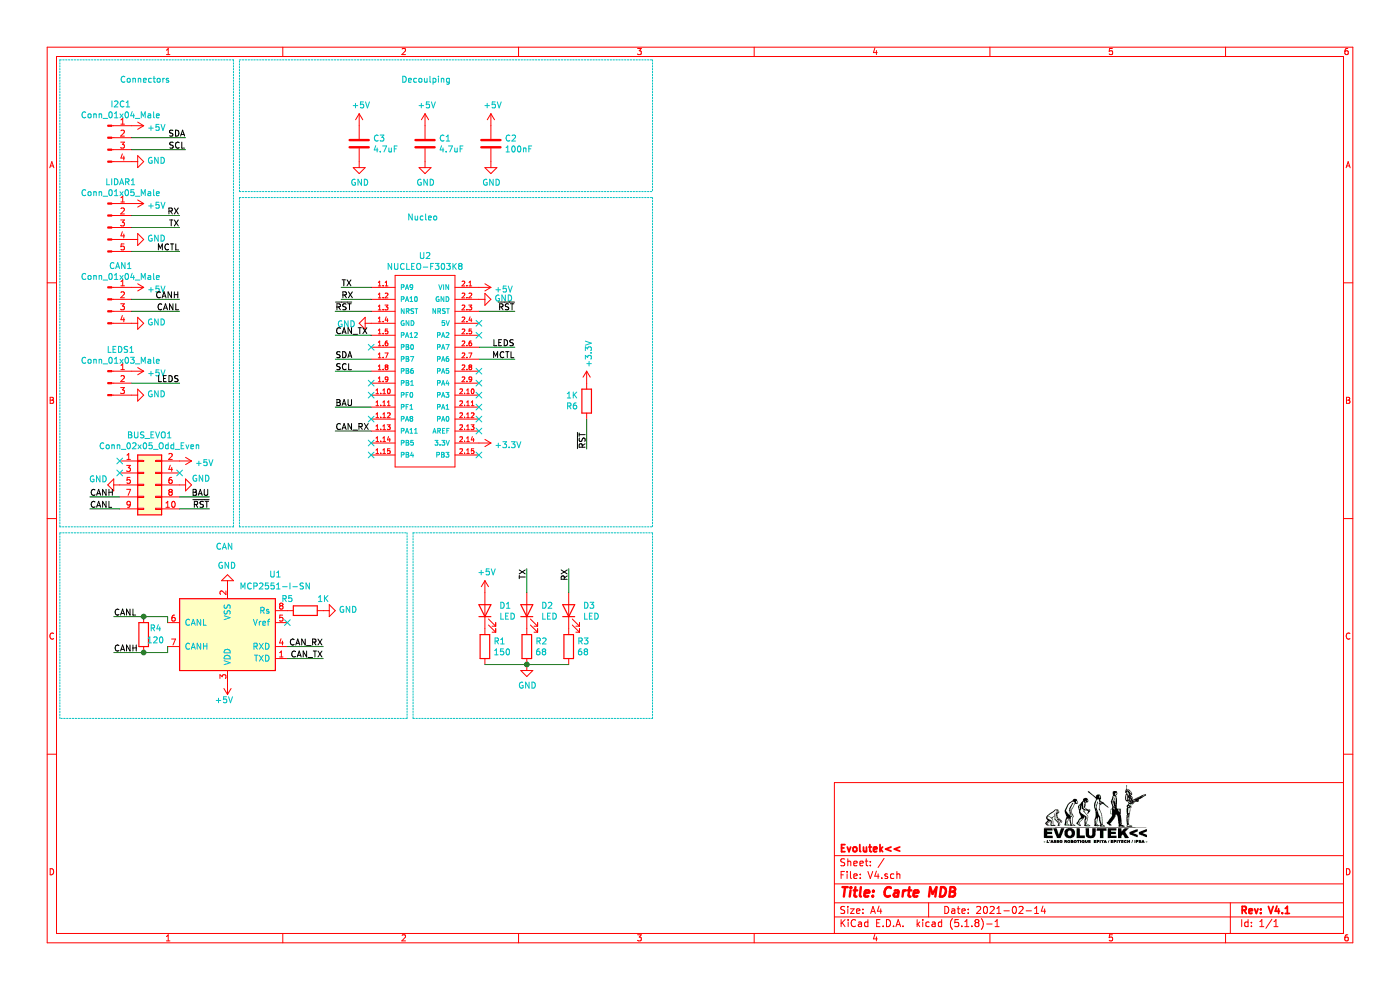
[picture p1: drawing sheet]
EESchema Schematic File Version 4
EELAYER 30 0
EELAYER END
$Descr A4 11693 8268
encoding utf-8
Sheet 1 1
Title "Carte MDB"
Date "2021-02-14"
Rev "V4.1"
Comp "Evolutek<<"
Comment1 ""
Comment2 ""
Comment3 ""
Comment4 ""
$EndDescr
$Comp
L Connector:Conn_01x04_Male I2C1
U 1 1
P 900 1150
F 0 "I2C1" H 1008 1431 50  0000 C CNN
F 1 "Conn_01x04_Male" H 1008 1340 50  0000 C CNN
F 2 "ConnectorsEvo:B04B-PASK" H 900 1150 50  0001 C CNN
F 3 "~" H 900 1150 50  0001 C CNN
	1    900  1150
	1    0    0    -1  
$EndComp
Text Label 1550 1150 2    50   ~ 0
SDA
Text Label 1550 1250 2    50   ~ 0
SCL
Wire Wire Line
	1100 1150 1550 1150
Wire Wire Line
	1100 1250 1550 1250
$Comp
L ComponentsEvo:NUCLEO-F303K8 U2
U 1 1
P 3550 3100
F 0 "U2" H 3550 4065 50  0000 C CNN
F 1 "NUCLEO-F303K8" H 3550 3974 50  0000 C CNN
F 2 "ComponentsEvo:MODULE_NUCLEO-F303K8" H 4700 3850 50  0001 L BNN
F 3 "ST Microelectronics" H 4750 3650 50  0001 L BNN
F 4 "3" H 4800 3500 50  0001 L BNN "Field4"
F 5 "Manufacturer rEcommendation" H 4700 3750 50  0001 L BNN "Field5"
	1    3550 3100
	1    0    0    -1  
$EndComp
$Comp
L Device:C C2
U 1 1
P 4100 1200
F 0 "C2" H 4215 1246 50  0000 L CNN
F 1 "100nF" H 4215 1155 50  0000 L CNN
F 2 "Capacitor_SMD:C_0603_1608Metric" H 4138 1050 50  0001 C CNN
F 3 "~" H 4100 1200 50  0001 C CNN
	1    4100 1200
	1    0    0    -1  
$EndComp
$Comp
L power:+5V #PWR016
U 1 1
P 4100 1050
F 0 "#PWR016" H 4100 900 50  0001 C CNN
F 1 "+5V" H 4115 1223 50  0000 C CNN
F 2 "" H 4100 1050 50  0001 C CNN
F 3 "" H 4100 1050 50  0001 C CNN
	1    4100 1050
	1    0    0    -1  
$EndComp
$Comp
L power:GND #PWR017
U 1 1
P 4100 1350
F 0 "#PWR017" H 4100 1100 50  0001 C CNN
F 1 "GND" H 4105 1177 50  0000 C CNN
F 2 "" H 4100 1350 50  0001 C CNN
F 3 "" H 4100 1350 50  0001 C CNN
	1    4100 1350
	1    0    0    -1  
$EndComp
$Comp
L power:GND #PWR022
U 1 1
P 4000 2500
F 0 "#PWR022" H 4000 2250 50  0001 C CNN
F 1 "GND" V 4005 2372 50  0000 R CNN
F 2 "" H 4000 2500 50  0001 C CNN
F 3 "" H 4000 2500 50  0001 C CNN
	1    4000 2500
	0    -1   -1   0   
$EndComp
$Comp
L power:GND #PWR018
U 1 1
P 3100 2700
F 0 "#PWR018" H 3100 2450 50  0001 C CNN
F 1 "GND" V 3105 2572 50  0000 R CNN
F 2 "" H 3100 2700 50  0001 C CNN
F 3 "" H 3100 2700 50  0001 C CNN
	1    3100 2700
	0    1    1    0   
$EndComp
$Comp
L Connector:Conn_01x05_Male LIDAR1
U 1 1
P 900 1900
F 0 "LIDAR1" H 1008 2281 50  0000 C CNN
F 1 "Conn_01x05_Male" H 1008 2190 50  0000 C CNN
F 2 "Connector_JST:JST_XH_B5B-XH-AM_1x05_P2.50mm_Vertical" H 900 1900 50  0001 C CNN
F 3 "~" H 900 1900 50  0001 C CNN
	1    900  1900
	1    0    0    -1  
$EndComp
$Comp
L power:+5V #PWR03
U 1 1
P 1100 1700
F 0 "#PWR03" H 1100 1550 50  0001 C CNN
F 1 "+5V" V 1115 1828 50  0000 L CNN
F 2 "" H 1100 1700 50  0001 C CNN
F 3 "" H 1100 1700 50  0001 C CNN
	1    1100 1700
	0    1    1    0   
$EndComp
Wire Wire Line
	1100 1900 1500 1900
Wire Wire Line
	1100 1800 1500 1800
$Comp
L power:GND #PWR04
U 1 1
P 1100 2000
F 0 "#PWR04" H 1100 1750 50  0001 C CNN
F 1 "GND" V 1105 1872 50  0000 R CNN
F 2 "" H 1100 2000 50  0001 C CNN
F 3 "" H 1100 2000 50  0001 C CNN
	1    1100 2000
	0    -1   -1   0   
$EndComp
Text Label 1500 1800 2    50   ~ 0
RX
Text Label 1500 1900 2    50   ~ 0
TX
Wire Wire Line
	3100 2400 2850 2400
Wire Wire Line
	3100 2500 2850 2500
Text Label 2850 2400 0    50   ~ 0
TX
Text Label 2850 2500 0    50   ~ 0
RX
$Comp
L Device:LED D2
U 1 1
P 4400 5100
F 0 "D2" V 4439 4982 50  0000 R CNN
F 1 "LED" V 4348 4982 50  0000 R CNN
F 2 "LED_SMD:LED_0805_2012Metric" H 4400 5100 50  0001 C CNN
F 3 "~" H 4400 5100 50  0001 C CNN
	1    4400 5100
	0    -1   -1   0   
$EndComp
$Comp
L Device:LED D3
U 1 1
P 4750 5100
F 0 "D3" V 4789 4982 50  0000 R CNN
F 1 "LED" V 4698 4982 50  0000 R CNN
F 2 "LED_SMD:LED_0805_2012Metric" H 4750 5100 50  0001 C CNN
F 3 "~" H 4750 5100 50  0001 C CNN
	1    4750 5100
	0    -1   -1   0   
$EndComp
$Comp
L Device:R R2
U 1 1
P 4400 5400
F 0 "R2" H 4470 5446 50  0000 L CNN
F 1 "68" H 4470 5355 50  0000 L CNN
F 2 "Resistor_SMD:R_0603_1608Metric" V 4330 5400 50  0001 C CNN
F 3 "~" H 4400 5400 50  0001 C CNN
	1    4400 5400
	1    0    0    -1  
$EndComp
$Comp
L Device:R R3
U 1 1
P 4750 5400
F 0 "R3" H 4820 5446 50  0000 L CNN
F 1 "68" H 4820 5355 50  0000 L CNN
F 2 "Resistor_SMD:R_0603_1608Metric" V 4680 5400 50  0001 C CNN
F 3 "~" H 4750 5400 50  0001 C CNN
	1    4750 5400
	1    0    0    -1  
$EndComp
$Comp
L Device:LED D1
U 1 1
P 4050 5100
F 0 "D1" V 4089 4982 50  0000 R CNN
F 1 "LED" V 3998 4982 50  0000 R CNN
F 2 "LED_SMD:LED_0805_2012Metric" H 4050 5100 50  0001 C CNN
F 3 "~" H 4050 5100 50  0001 C CNN
	1    4050 5100
	0    -1   -1   0   
$EndComp
$Comp
L Device:R R1
U 1 1
P 4050 5400
F 0 "R1" H 4120 5446 50  0000 L CNN
F 1 "150" H 4120 5355 50  0000 L CNN
F 2 "Resistor_SMD:R_0603_1608Metric" V 3980 5400 50  0001 C CNN
F 3 "~" H 4050 5400 50  0001 C CNN
	1    4050 5400
	1    0    0    -1  
$EndComp
Wire Wire Line
	4050 5550 4400 5550
Connection ~ 4400 5550
Wire Wire Line
	4400 5550 4750 5550
$Comp
L power:GND #PWR010
U 1 1
P 4400 5550
F 0 "#PWR010" H 4400 5300 50  0001 C CNN
F 1 "GND" H 4405 5377 50  0000 C CNN
F 2 "" H 4400 5550 50  0001 C CNN
F 3 "" H 4400 5550 50  0001 C CNN
	1    4400 5550
	1    0    0    -1  
$EndComp
$Comp
L power:+5V #PWR09
U 1 1
P 4050 4950
F 0 "#PWR09" H 4050 4800 50  0001 C CNN
F 1 "+5V" H 4065 5123 50  0000 C CNN
F 2 "" H 4050 4950 50  0001 C CNN
F 3 "" H 4050 4950 50  0001 C CNN
	1    4050 4950
	1    0    0    -1  
$EndComp
Wire Wire Line
	4400 4950 4400 4750
Wire Wire Line
	4750 4950 4750 4750
Text Label 4400 4750 3    50   ~ 0
TX
Text Label 4750 4750 3    50   ~ 0
RX
$Comp
L Connector:Conn_01x04_Male CAN1
U 1 1
P 900 2500
F 0 "CAN1" H 1008 2781 50  0000 C CNN
F 1 "Conn_01x04_Male" H 1008 2690 50  0000 C CNN
F 2 "ConnectorsEvo:B04B-PASK" H 900 2500 50  0001 C CNN
F 3 "~" H 900 2500 50  0001 C CNN
	1    900  2500
	1    0    0    -1  
$EndComp
Wire Wire Line
	1100 2500 1500 2500
Wire Wire Line
	1100 2600 1500 2600
Text Label 1500 2500 2    50   ~ 0
CANH
Text Label 1500 2600 2    50   ~ 0
CANL
Wire Wire Line
	1000 4150 750  4150
Wire Wire Line
	1000 4250 750  4250
Wire Wire Line
	1500 4150 1750 4150
Wire Wire Line
	1500 4250 1750 4250
Text Label 750  4150 0    50   ~ 0
CANH
Text Label 750  4250 0    50   ~ 0
CANL
Text Label 1750 4250 2    50   ~ 0
~RST
Text Label 1750 4150 2    50   ~ 0
BAU
$Comp
L Interface_CAN_LIN:MCP2551-I-SN U1
U 1 1
P 1900 5300
F 0 "U1" H 1500 4800 50  0000 C CNN
F 1 "MCP2551-I-SN" H 1500 4900 50  0000 C CNN
F 2 "Package_SO:SOIC-8_3.9x4.9mm_P1.27mm" H 1900 4800 50  0001 C CIN
F 3 "http://ww1.microchip.com/downloads/en/devicedoc/21667d.pdf" H 1900 5300 50  0001 C CNN
	1    1900 5300
	-1   0    0    1   
$EndComp
$Comp
L power:GND #PWR019
U 1 1
P 1900 4900
F 0 "#PWR019" H 1900 4650 50  0001 C CNN
F 1 "GND" H 1905 4727 50  0000 C CNN
F 2 "" H 1900 4900 50  0001 C CNN
F 3 "" H 1900 4900 50  0001 C CNN
	1    1900 4900
	-1   0    0    1   
$EndComp
$Comp
L Device:R R5
U 1 1
P 2550 5100
F 0 "R5" V 2450 4950 50  0000 C CNN
F 1 "1K" V 2450 5250 50  0000 C CNN
F 2 "Resistor_SMD:R_0603_1608Metric" V 2480 5100 50  0001 C CNN
F 3 "~" H 2550 5100 50  0001 C CNN
	1    2550 5100
	0    1    1    0   
$EndComp
NoConn ~ 2400 5200
Text Label 2700 5400 2    50   ~ 0
CAN_RX
Text Label 2700 5500 2    50   ~ 0
CAN_TX
Wire Wire Line
	2400 5500 2700 5500
Wire Wire Line
	2400 5400 2700 5400
$Comp
L Device:R R4
U 1 1
P 1200 5300
F 0 "R4" H 1100 5250 50  0000 C CNN
F 1 "120" H 1100 5350 50  0000 C CNN
F 2 "Resistor_SMD:R_0603_1608Metric" V 1130 5300 50  0001 C CNN
F 3 "~" H 1200 5300 50  0001 C CNN
	1    1200 5300
	-1   0    0    1   
$EndComp
Wire Wire Line
	1200 5150 1400 5150
Wire Wire Line
	1400 5150 1400 5200
Wire Wire Line
	1400 5400 1400 5450
Wire Wire Line
	1400 5450 1200 5450
Wire Wire Line
	1200 5150 950  5150
Connection ~ 1200 5150
Wire Wire Line
	1200 5450 950  5450
Connection ~ 1200 5450
Text Label 950  5150 0    50   ~ 0
CANL
Text Label 950  5450 0    50   ~ 0
CANH
Text Label 2800 2800 0    50   ~ 0
CAN_TX
Text Label 2800 3000 0    50   ~ 0
SDA
Text Label 2800 3100 0    50   ~ 0
SCL
Text Label 2800 3600 0    50   ~ 0
CAN_RX
Wire Wire Line
	2800 3100 3100 3100
Wire Wire Line
	2800 3000 3100 3000
Wire Wire Line
	2800 2800 3100 2800
Wire Wire Line
	2800 3600 3100 3600
Wire Wire Line
	3100 2600 2800 2600
Text Label 2800 2600 0    50   ~ 0
~RST
Wire Wire Line
	4000 2600 4300 2600
Text Label 4300 2600 2    50   ~ 0
~RST
$Comp
L Device:R R6
U 1 1
P 4900 3350
F 0 "R6" H 4970 3396 50  0000 L CNN
F 1 "1K" H 4970 3305 50  0000 L CNN
F 2 "Resistor_SMD:R_0603_1608Metric" V 4830 3350 50  0001 C CNN
F 3 "~" H 4900 3350 50  0001 C CNN
	1    4900 3350
	-1   0    0    1   
$EndComp
Wire Wire Line
	4900 3500 4900 3750
Text Label 4900 3750 1    50   ~ 0
~RST
$Comp
L Connector:Conn_01x03_Male LEDS1
U 1 1
P 900 3200
F 0 "LEDS1" H 1008 3481 50  0000 C CNN
F 1 "Conn_01x03_Male" H 1008 3390 50  0000 C CNN
F 2 "ConnectorsEvo:B03B-PASK" H 900 3200 50  0001 C CNN
F 3 "~" H 900 3200 50  0001 C CNN
	1    900  3200
	1    0    0    -1  
$EndComp
$Comp
L power:+5V #PWR07
U 1 1
P 1100 3100
F 0 "#PWR07" H 1100 2950 50  0001 C CNN
F 1 "+5V" V 1115 3228 50  0000 L CNN
F 2 "" H 1100 3100 50  0001 C CNN
F 3 "" H 1100 3100 50  0001 C CNN
	1    1100 3100
	0    1    1    0   
$EndComp
Wire Wire Line
	1100 3200 1500 3200
$Comp
L power:GND #PWR08
U 1 1
P 1100 3300
F 0 "#PWR08" H 1100 3050 50  0001 C CNN
F 1 "GND" V 1105 3172 50  0000 R CNN
F 2 "" H 1100 3300 50  0001 C CNN
F 3 "" H 1100 3300 50  0001 C CNN
	1    1100 3300
	0    -1   -1   0   
$EndComp
Text Label 1500 3200 2    50   ~ 0
LEDS
$Comp
L power:GND #PWR020
U 1 1
P 2700 5100
F 0 "#PWR020" H 2700 4850 50  0001 C CNN
F 1 "GND" V 2705 4972 50  0000 R CNN
F 2 "" H 2700 5100 50  0001 C CNN
F 3 "" H 2700 5100 50  0001 C CNN
	1    2700 5100
	0    -1   -1   0   
$EndComp
$Comp
L power:+5V #PWR021
U 1 1
P 4000 2400
F 0 "#PWR021" H 4000 2250 50  0001 C CNN
F 1 "+5V" V 4015 2528 50  0000 L CNN
F 2 "" H 4000 2400 50  0001 C CNN
F 3 "" H 4000 2400 50  0001 C CNN
	1    4000 2400
	0    1    1    0   
$EndComp
Wire Wire Line
	4000 2900 4300 2900
Wire Wire Line
	4000 3000 4300 3000
Text Label 4300 2900 2    50   ~ 0
LEDS
Text Label 4300 3000 2    50   ~ 0
MCTL
Wire Wire Line
	1100 2100 1500 2100
Text Label 1500 2100 2    50   ~ 0
MCTL
NoConn ~ 3100 3200
NoConn ~ 3100 3300
NoConn ~ 3100 3500
NoConn ~ 3100 3700
NoConn ~ 3100 3800
NoConn ~ 4000 3100
NoConn ~ 4000 3200
NoConn ~ 4000 3300
NoConn ~ 4000 3400
NoConn ~ 4000 3500
NoConn ~ 4000 3600
NoConn ~ 4000 3800
NoConn ~ 4000 2800
Wire Wire Line
	2800 3400 3100 3400
Text Label 2800 3400 0    50   ~ 0
BAU
NoConn ~ 3100 2900
$Comp
L Device:C C3
U 1 1
P 3000 1200
F 0 "C3" H 3115 1246 50  0000 L CNN
F 1 "4.7uF" H 3115 1155 50  0000 L CNN
F 2 "Capacitor_SMD:C_0603_1608Metric" H 3038 1050 50  0001 C CNN
F 3 "~" H 3000 1200 50  0001 C CNN
	1    3000 1200
	1    0    0    -1  
$EndComp
$Comp
L power:+5V #PWR025
U 1 1
P 3000 1050
F 0 "#PWR025" H 3000 900 50  0001 C CNN
F 1 "+5V" H 3015 1223 50  0000 C CNN
F 2 "" H 3000 1050 50  0001 C CNN
F 3 "" H 3000 1050 50  0001 C CNN
	1    3000 1050
	1    0    0    -1  
$EndComp
$Comp
L power:GND #PWR026
U 1 1
P 3000 1350
F 0 "#PWR026" H 3000 1100 50  0001 C CNN
F 1 "GND" H 3005 1177 50  0000 C CNN
F 2 "" H 3000 1350 50  0001 C CNN
F 3 "" H 3000 1350 50  0001 C CNN
	1    3000 1350
	1    0    0    -1  
$EndComp
$Comp
L Device:C C1
U 1 1
P 3550 1200
F 0 "C1" H 3665 1246 50  0000 L CNN
F 1 "4.7uF" H 3665 1155 50  0000 L CNN
F 2 "Capacitor_SMD:C_0603_1608Metric" H 3588 1050 50  0001 C CNN
F 3 "~" H 3550 1200 50  0001 C CNN
	1    3550 1200
	1    0    0    -1  
$EndComp
$Comp
L power:+5V #PWR011
U 1 1
P 3550 1050
F 0 "#PWR011" H 3550 900 50  0001 C CNN
F 1 "+5V" H 3565 1223 50  0000 C CNN
F 2 "" H 3550 1050 50  0001 C CNN
F 3 "" H 3550 1050 50  0001 C CNN
	1    3550 1050
	1    0    0    -1  
$EndComp
$Comp
L power:GND #PWR012
U 1 1
P 3550 1350
F 0 "#PWR012" H 3550 1100 50  0001 C CNN
F 1 "GND" H 3555 1177 50  0000 C CNN
F 2 "" H 3550 1350 50  0001 C CNN
F 3 "" H 3550 1350 50  0001 C CNN
	1    3550 1350
	1    0    0    -1  
$EndComp
$Comp
L power:+5V #PWR01
U 1 1
P 1100 1050
F 0 "#PWR01" H 1100 900 50  0001 C CNN
F 1 "+5V" V 1115 1178 50  0000 L CNN
F 2 "" H 1100 1050 50  0001 C CNN
F 3 "" H 1100 1050 50  0001 C CNN
	1    1100 1050
	0    1    1    0   
$EndComp
$Comp
L power:+5V #PWR05
U 1 1
P 1100 2400
F 0 "#PWR05" H 1100 2250 50  0001 C CNN
F 1 "+5V" V 1115 2528 50  0000 L CNN
F 2 "" H 1100 2400 50  0001 C CNN
F 3 "" H 1100 2400 50  0001 C CNN
	1    1100 2400
	0    1    1    0   
$EndComp
$Comp
L power:+5V #PWR015
U 1 1
P 1500 3850
F 0 "#PWR015" H 1500 3700 50  0001 C CNN
F 1 "+5V" V 1515 3978 50  0000 L CNN
F 2 "" H 1500 3850 50  0001 C CNN
F 3 "" H 1500 3850 50  0001 C CNN
	1    1500 3850
	0    1    1    0   
$EndComp
$Comp
L power:+3.3V #PWR030
U 1 1
P 4000 3700
F 0 "#PWR030" H 4000 3550 50  0001 C CNN
F 1 "+3.3V" V 4015 3828 50  0000 L CNN
F 2 "" H 4000 3700 50  0001 C CNN
F 3 "" H 4000 3700 50  0001 C CNN
	1    4000 3700
	0    1    1    0   
$EndComp
$Comp
L power:+3.3V #PWR0102
U 1 1
P 4900 3200
F 0 "#PWR0102" H 4900 3050 50  0001 C CNN
F 1 "+3.3V" V 4915 3328 50  0000 L CNN
F 2 "" H 4900 3200 50  0001 C CNN
F 3 "" H 4900 3200 50  0001 C CNN
	1    4900 3200
	1    0    0    -1  
$EndComp
Wire Notes Line
	500  500  1950 500 
Text Notes 1000 700  0    50   ~ 0
Connectors
Wire Notes Line
	5450 500  5450 1600
Wire Notes Line
	2000 1600 2000 500 
Text Notes 3350 700  0    50   ~ 0
Decoulping
Wire Notes Line
	500  500  500  4400
Wire Notes Line
	2000 4400 2000 1650
Wire Notes Line
	5450 1650 5450 4400
Wire Notes Line
	1950 500  1950 4400
Wire Notes Line
	1950 4400 500  4400
Text Notes 3400 1850 0    50   ~ 0
Nucleo
Wire Notes Line
	500  6000 500  4450
Wire Notes Line
	500  4450 3400 4450
Wire Notes Line
	3400 4450 3400 6000
Wire Notes Line
	3400 6000 500  6000
Wire Notes Line
	3450 4450 3450 6000
Wire Notes Line
	5450 6000 5450 4450
Text Notes 1800 4600 0    50   ~ 0
CAN
Wire Notes Line
	3450 6000 5450 6000
Wire Notes Line
	3450 4450 5450 4450
Wire Notes Line
	2000 4400 5450 4400
Wire Notes Line
	2000 1650 5450 1650
Wire Notes Line
	2000 1600 5450 1600
Wire Notes Line
	2000 500  5450 500 
$Comp
L Connector_Generic:Conn_02x05_Odd_Even BUS_EVO1
U 1 1
P 1200 4050
F 0 "BUS_EVO1" H 1250 4467 50  0000 C CNN
F 1 "Conn_02x05_Odd_Even" H 1250 4376 50  0000 C CNN
F 2 "ConnectorsEvo:690367281076" H 1200 4050 50  0001 C CNN
F 3 "~" H 1200 4050 50  0001 C CNN
	1    1200 4050
	1    0    0    -1  
$EndComp
$Comp
L power:+5V #PWR024
U 1 1
P 1900 5700
F 0 "#PWR024" H 1900 5550 50  0001 C CNN
F 1 "+5V" H 1850 5850 50  0000 L CNN
F 2 "" H 1900 5700 50  0001 C CNN
F 3 "" H 1900 5700 50  0001 C CNN
	1    1900 5700
	-1   0    0    1   
$EndComp
NoConn ~ 1000 3850
NoConn ~ 1000 3950
NoConn ~ 1500 3950
$Comp
L power:GND #PWR014
U 1 1
P 1500 4050
F 0 "#PWR014" H 1500 3800 50  0001 C CNN
F 1 "GND" V 1550 3950 50  0000 R CNN
F 2 "" H 1500 4050 50  0001 C CNN
F 3 "" H 1500 4050 50  0001 C CNN
	1    1500 4050
	0    -1   -1   0   
$EndComp
$Comp
L power:GND #PWR02
U 1 1
P 1000 4050
F 0 "#PWR02" H 1000 3800 50  0001 C CNN
F 1 "GND" V 950 3950 50  0000 R CNN
F 2 "" H 1000 4050 50  0001 C CNN
F 3 "" H 1000 4050 50  0001 C CNN
	1    1000 4050
	0    1    1    0   
$EndComp
$Comp
L power:GND #PWR013
U 1 1
P 1100 2700
F 0 "#PWR013" H 1100 2450 50  0001 C CNN
F 1 "GND" V 1105 2572 50  0000 R CNN
F 2 "" H 1100 2700 50  0001 C CNN
F 3 "" H 1100 2700 50  0001 C CNN
	1    1100 2700
	0    -1   -1   0   
$EndComp
$Comp
L power:GND #PWR06
U 1 1
P 1100 1350
F 0 "#PWR06" H 1100 1100 50  0001 C CNN
F 1 "GND" V 1105 1222 50  0000 R CNN
F 2 "" H 1100 1350 50  0001 C CNN
F 3 "" H 1100 1350 50  0001 C CNN
	1    1100 1350
	0    -1   -1   0   
$EndComp
NoConn ~ 4000 2700
$EndSCHEMATC
